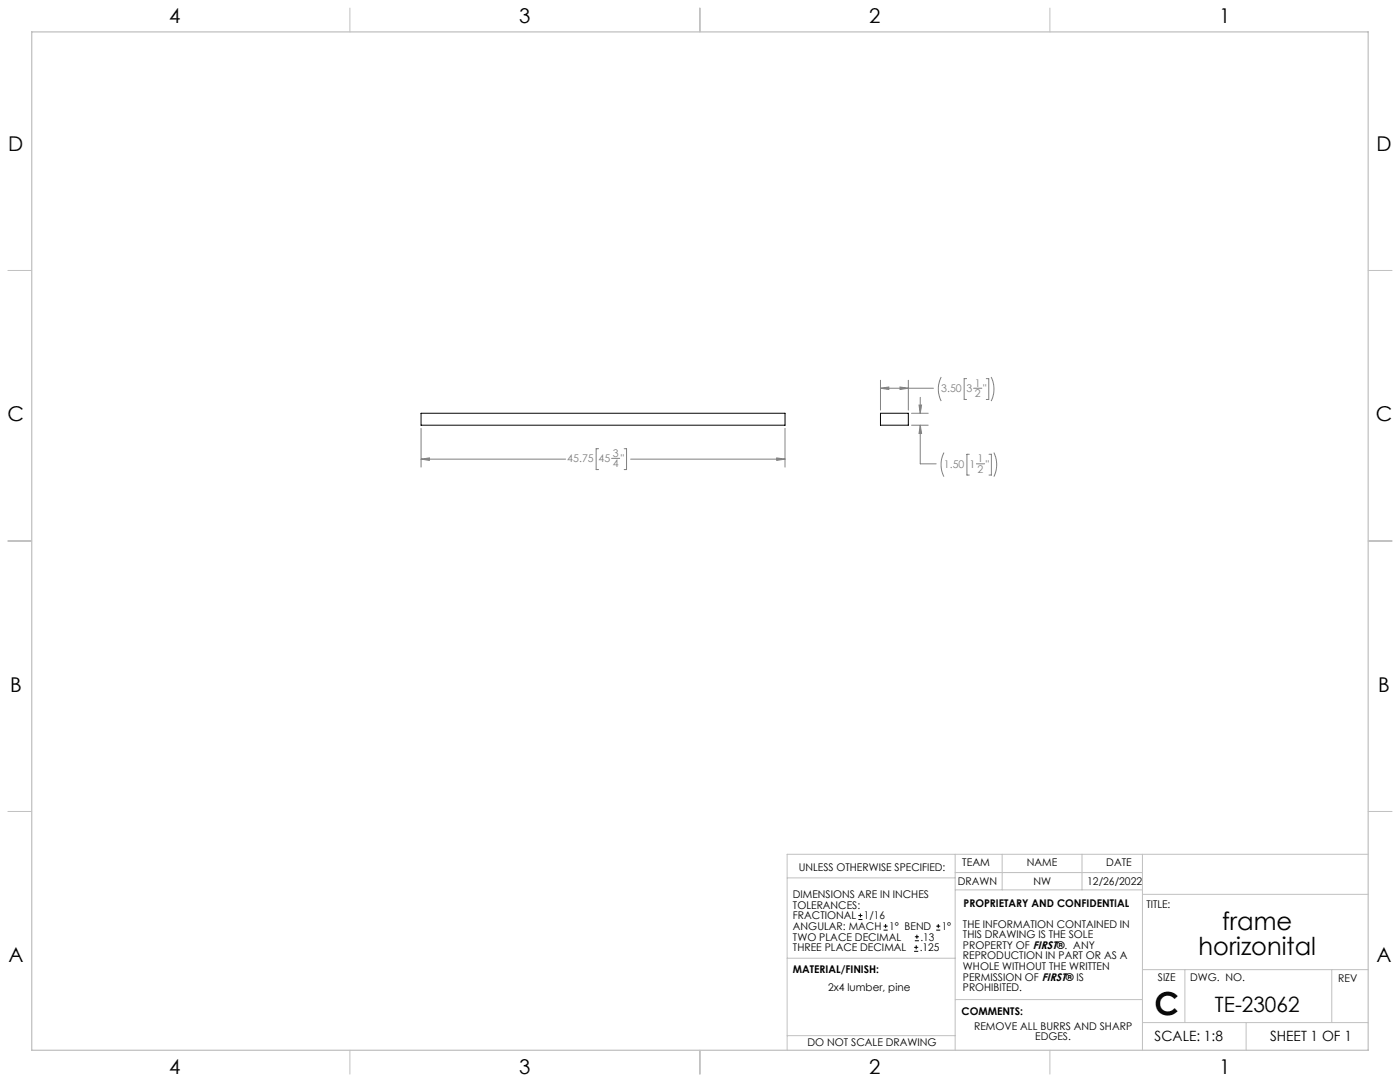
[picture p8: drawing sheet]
<svg xmlns="http://www.w3.org/2000/svg" width="559mm" height="432mm" viewBox="0 0 559 432" stroke-linecap="round" stroke-linejoin="round" font-family="sans-serif">
<g fill="none" stroke="#c0c0c0" stroke-width=".4">
<path d="M139.7 3.2v9.5M279.4 3.2v9.5M419.1 3.2v9.5M3.1 107.9h9.6M546.1 107.9h9.5M3.1 215.9h9.6M546.1 215.9h9.5M3.1 323.8h9.6M546.1 323.8h9.5M314.2 350.3h67M381.2 340.9v78.2M381.2 355.1h74.8"/>
<path d="M381.2 348.2h74.8M400 340.9v14.2M431.9 340.9v14.2M456 340.9v78.2M456 356.9h90.1M546.1 340.9h-231.9v78.2M314.2 382.4h67.2M381.2 398.9h74.8M456 387h90.1M472.9 387v21.1M531.6 387v21.1M139.7 419.1v9.6"/>
<path d="M279.4 419.1v9.6M314.2 413.3h67M419.1 419.1v9.6M456 408.1h90.1M497.4 408.1v11"/>
</g>
<path d="M12.7 12.7h533.4v406.4h-533.4z" fill="none" stroke="#c0c0c0" stroke-width=".5"/>
<path d="M168.1 164.9h145.2v4.8h-145.2zM351.4 164.9h11.1v4.8h-11.1z" fill="none" stroke="#000" stroke-width=".4"/>
<g fill="none" stroke="#808080" stroke-width=".4">
<path d="M351.4 154.9h21.2M351.4 151.8v11.9M351.4 154.9l3.4-.5v1zM359.2 154.4l3.3 .5-3.3 .5zM362.5 151.8v11.9M367.3 158.6v6.3M375.7 150.5a10.7 10.7 0 0 0 0 9.6M385.8 151.1h-1v8.3h1M388.6 154.9h3.3M393.7 151.1h1v8.3h-1M395.6 150.5a10.7 10.7 0 0 1 0 9.6M168.1 171v15.4"/>
<path d="M238.9 179.1h-1v8.3h1M249.1 179.1h1v8.3h-1M313.3 171v15.4M363.8 164.9h6.7M363.8 169.7h6.7M366.8 161.6h1l-.5 3.3zM367.3 169.7v15.4h6.4M367.3 169.7l.5 3.3h-1zM168.1 183.2h57.7M168.1 183.2l3.3-.5v1zM244.1 182.9h3.2M251.7 183.2h61.6"/>
<path d="M310 182.7l3.3 .5-3.3 .5zM376.8 180.6a10.7 10.7 0 0 0 0 9.6M386.9 181.3h-1v8.3h1M389.7 185.1h3.3M394.8 181.3h.9v8.3h-.9M396.7 180.6a10.7 10.7 0 0 1 0 9.6"/>
</g>
<path d="M359.2 154.4l3.3 .5-3.3 .5zM351.4 154.9l3.4-.5v1zM366.8 161.6h1l-.5 3.3zM367.3 169.7l.5 3.3h-1zM310 182.7l3.3 .5-3.3 .5zM168.1 183.2l3.3-.5v1z" fill="#808080"/>
<g fill="none" stroke="#000" stroke-width=".4">
<path d="M342.6 367h1.6M342.6 365.4h1.6M343.4 364.6v1.5M352.7 371.2h1.6M352.7 369.6h1.6M353.5 368.8v1.6M364.9 379.7h1.6M364.9 378.1h1.6M365.2 375.4h1.6M365.2 373.8h1.6M365.7 377.3v1.5M366 373v1.6"/>
<path d="M373.7 371.2h1.6M373.7 369.6h1.6M374.5 368.8v1.6"/>
</g>
<text font-size="12.7" x="460.9" y="405.2">C</text>
<g font-size="9.9">
<text x="487.9" y="371.2">frame</text>
<text x="478.4" y="381.1">horizonital</text>
</g>
<text font-size="8.5" x="484.9" y="404">TE-23062</text>
<g font-size="8.1">
<text x="67.6" y="9.3">4</text>
<text x="207.3" y="9.3">3</text>
<text x="347" y="9.3">2</text>
<text x="486.7" y="9.3">1</text>
<text x="3.3" y="60.1">D</text>
<text x="549.4" y="60.1">D</text>
<text x="3" y="168">C</text>
<text x="549.1" y="168">C</text>
<text x="4" y="276">B</text>
<text x="550.1" y="276">B</text>
<text x="3.3" y="383.9">A</text>
<text x="549.4" y="383.9">A</text>
<text x="67.6" y="428.4">4</text>
<text x="207.3" y="428.4">3</text>
<text x="347" y="428.4">2</text>
<text x="486.7" y="428.4">1</text>
</g>
<g font-size="5.6">
<text x="460.9" y="415.2">SCALE: 1:8</text>
<text x="507" y="415.2">SHEET 1 OF 1</text>
</g>
<g font-size="4.2" fill="#808080">
<text x="389.1" y="154.3">1</text>
<text x="375.7" y="156.6">3.50</text>
<text x="385.8" y="156.6">3</text>
<text x="389.1" y="158.5">2</text>
<text x="392.4" y="156.6">&quot;</text>
<text x="226.4" y="184.6">45.75</text>
<text x="238.9" y="184.6">45</text>
<text x="244.6" y="182.3">3</text>
<text x="247.8" y="184.6">&quot;</text>
<text x="390.2" y="184.5">1</text>
<text x="244.6" y="186.5">4</text>
<text x="376.8" y="186.8">1.50</text>
<text x="386.9" y="186.8">1</text>
<text x="390.2" y="188.7">2</text>
<text x="393.5" y="186.8">&quot;</text>
</g>
<g font-size="4.2">
<text x="318.8" y="347.7">UNLESS OTHERWISE SPECIFIED:</text>
<text x="384.1" y="345.5">TEAM</text>
<text x="409.9" y="345.7">NAME</text>
<text x="441.6" y="345.7">DATE</text>
<text x="382.3" y="353.3">DRAWN</text>
<text x="412.5" y="353.3">NW</text>
<text x="434" y="353.3">12/26/2022</text>
<text x="316.5" y="358.5">DIMENSIONS ARE IN INCHES</text>
<text x="316.5" y="362.7">TOLERANCES:</text>
<text x="384.6" y="361.9">PROPRIETARY AND CONFIDENTIAL</text>
<text x="457.6" y="362.3">TITLE:</text>
<text x="316.5" y="371.2">ANGULAR: MACH</text>
<text x="316.5" y="366.9">FRACTIONAL</text>
<text x="344.8" y="366.9">1/16</text>
<text x="354.9" y="371.2">1° BEND</text>
<text x="375.9" y="371.2">1°</text>
<text x="384.4" y="370.2">THE INFORMATION CONTAINED IN</text>
<text x="316.5" y="375.4">TWO PLACE DECIMAL</text>
<text x="367.4" y="375.4">.13</text>
<text x="384.4" y="374.4">THIS DRAWING IS THE SOLE</text>
<text x="316.5" y="379.6">THREE PLACE DECIMAL</text>
<text x="367.1" y="379.6">.125</text>
<text x="384.4" y="378.6">PROPERTY OF FIRST®. ANY</text>
<text x="384.4" y="382.9">REPRODUCTION IN PART OR AS A</text>
<text x="316.5" y="388.4">MATERIAL/FINISH:</text>
<text x="384.4" y="387.1">WHOLE WITHOUT THE WRITTEN</text>
<text x="330.6" y="395.6">2x4 lumber, pine</text>
<text x="384.4" y="391.3">PERMISSION OF FIRST® IS</text>
<text x="384.4" y="395.6">PROHIBITED.</text>
<text x="462.2" y="391.3">SIZE</text>
<text x="475.1" y="391.3">DWG. NO.</text>
<text x="534.1" y="391.8">REV</text>
<text x="383.8" y="405.1">COMMENTS:</text>
<text x="388.8" y="410.9">REMOVE ALL BURRS AND SHARP</text>
<text x="322.3" y="417.6">DO NOT SCALE DRAWING</text>
<text x="413.2" y="415.2">EDGES.</text>
</g>
</svg>
